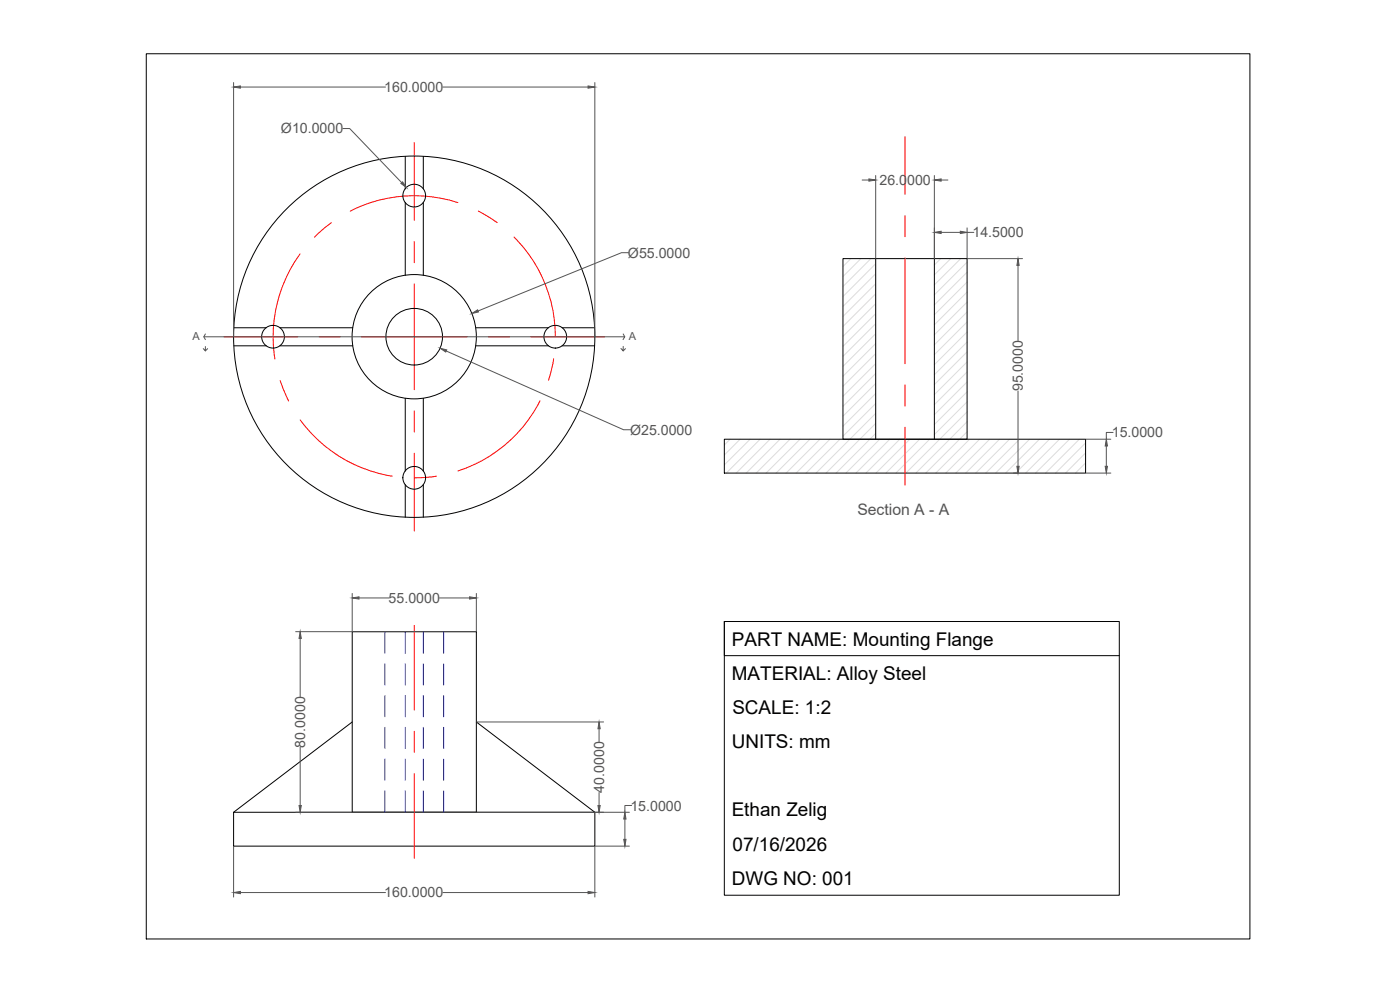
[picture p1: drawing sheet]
<svg xmlns="http://www.w3.org/2000/svg" width="420mm" height="297mm" viewBox="0 0 420 297" stroke-linecap="round" stroke-linejoin="round" font-family="sans-serif">
<!-- layer: Center -->
<g fill="none" stroke="#f00" stroke-width=".3">
<path d="M124.3 42.8v23.3M271.6 41v17.3M90 76.2a42.3 42.3 0 0 0-7.5 31.5M99.4 66.8l-5 4.4M124.3 72.5v6.3M137.4 60.8a42.1 42.1 0 0 0-32.3 2.6M143.6 63.3l5.6 3.5M154.3 71.1a42.2 42.2 0 0 1 12.4 29.9M271.6 64.7v6.3M271.6 77.4v31.7M124.3 85.2v31.7M67.2 101h22.2"/>
<path d="M84.1 114.2l2.5 6.1M95.8 101h6.3M108.5 101h31.7M146.6 101h6.3M159.3 101h22.1M166.2 107.7l-1.6 6.4M271.6 115.5v6.3M90.1 126a42.3 42.3 0 0 0 27.6 16.9M124.3 123.3v6.3M124.3 136v23.3M162.1 120.2a42.1 42.1 0 0 1-24.6 21.1M271.6 128.2v17.4"/>
<path d="M131 142.9l-6.6 .5M124.3 187.7v25.4M124.3 219.4v6.4M124.3 232.1v25.5"/>
</g>
<!-- layer: Object -->
<g fill="none" stroke="#000" stroke-width=".3">
<path d="M121.6 46.9v9.8M127 46.9v9.8M121.6 60.7v21.9M127 60.7v21.9M253 77.6h37.2v54.2h-37.2zM262.8 77.6v54.2M280.4 77.6v54.2M70.2 98.3h9.7M84 98.3h21.9M142.7 98.3h21.9M168.7 98.3h9.8M70.2 103.8h9.7"/>
<path d="M84 103.8h21.9M121.6 119.5v21.9M127 119.5v21.9M142.7 103.8h21.9M168.7 103.8h9.8M217.4 131.8h108.4v10.1h-108.4zM121.6 145.4v9.8M127 145.4v9.8M105.7 189.5h37.3v54.2h-37.3zM105.7 216.6l-35.6 27.1M143 216.6l35.5 27.1M70.1 243.7h108.4v10.2h-108.4z"/>
<circle cx="124.3" cy="58.7" r="3.4"/>
<circle cx="81.9" cy="101" r="3.4"/>
<circle cx="124.3" cy="101" r="54.2"/>
<circle cx="124.3" cy="101" r="18.6"/>
<circle cx="124.3" cy="101" r="8.5"/>
<circle cx="166.6" cy="101" r="3.4"/>
<circle cx="124.3" cy="143.4" r="3.4"/>
</g>
<!-- layer: Hidden -->
<g fill="none" stroke="#00f" stroke-width=".3">
<path d="M115.5 189.5v6.5M115.5 199.2v6.3M121.6 189.5v6.5M121.6 199.2v6.3M127 189.5v6.5M127 199.2v6.3M133.1 189.5v6.5M133.1 199.2v6.3M115.5 208.7v6.4M115.5 218.2v6.4M121.6 208.7v6.4M121.6 218.2v6.4"/>
<path d="M127 208.7v6.4M127 218.2v6.4M133.1 208.7v6.4M133.1 218.2v6.4M115.5 227.8v6.3M115.5 237.3v6.4M121.6 227.8v6.3M121.6 237.3v6.4M127 227.8v6.3M127 237.3v6.4M133.1 227.8v6.3M133.1 237.3v6.4"/>
</g>
<!-- layer: Dimension -->
<g fill="none" stroke="#545454" stroke-width=".3">
<path d="M70.1 24.8v76.2M72.1 26.1h43.6M102.9 38.6h2l15.7 16.2M132.9 26.1h43.6M178.5 24.8v76.2M124.2 58.7h.2M124.3 58.7v.1M258.7 54h2.1M262.8 52.7v24.8M280.4 52.7v24.8M282.4 54h2.1M188.6 75.8h-2.1l-43 17.5"/>
<path d="M282.4 69.7h5.8M290.2 68.4v9.1M290.2 69.7h2.1M290.3 77.6h16.6M305.5 79.6v22.6M61.2 101h126.3l-.5 .9M61.6 100.2l-.4 .8 .4 .9M61.6 104v1.3l-.6-.7M62.3 104.6l-.7 .7M124.2 101h.2M124.3 101v.1M133.9 105.3l53.3 23.6h2"/>
<path d="M187 103.9v1.4l-.6-.7M187 100.2l.5 .8M187.7 104.6l-.7 .7M305.5 117.3v22.6M325.9 131.8h7.5M332 133.8v6.1M334.1 129.8h-2.1v2M304.2 141.9h1.2M325.9 141.9h7.5M105.7 178.1v11.3M107.7 179.4h9.1M131.9 179.4h9"/>
<path d="M143 178.1v11.3M88.7 189.5h54.2M90.1 191.6v17.4M143 216.6h38.1M179.8 218.7v3.8M90.1 224.2v17.5M179.8 237.8v3.9M70.1 254v15.2M88.7 243.7h54.2M143 243.7h45.9M178.5 254v15.2M178.6 253.9h10.3"/>
<path d="M187.5 245.7v6.1M189.6 241.7h-2.1v2M72.1 267.8h43.6M132.9 267.8h43.6"/>
</g>
<!-- layer: Hatch -->
<g fill="none" stroke="#dcdcdc" stroke-width=".3">
<path d="M255.4 77.6l-2.4 2.4M258.4 77.6l-5.4 5.4M261.4 77.6l-8.4 8.4M262.8 79.1l-9.8 9.9M282.3 77.6l-1.9 1.9M285.3 77.6l-4.9 4.9M288.3 77.6l-7.9 7.9M290.2 78.7l-9.8 9.8M262.8 82.1l-9.8 9.8M262.8 85.1l-9.8 9.9M262.8 88.1l-9.8 9.9M262.8 91.1l-9.8 9.8"/>
<path d="M262.8 94.1l-9.8 9.8M262.8 97.1l-9.8 9.8M290.2 81.7l-9.8 9.8M290.2 84.6l-9.8 9.8M290.2 87.6l-9.8 9.9M290.2 90.6l-9.8 9.9M290.2 93.6l-9.8 9.9M290.2 96.6l-9.8 9.8M290.2 99.6l-9.8 9.8M262.8 100.1l-9.8 9.8M262.8 103.1l-9.8 9.8M262.8 106.1l-9.8 9.8"/>
<path d="M262.8 109.1l-9.8 9.8M262.8 112.1l-9.8 9.8M262.8 115.1l-9.8 9.8M262.8 118.1l-9.8 9.8M290.2 102.6l-9.8 9.8M290.2 105.6l-9.8 9.8M290.2 108.6l-9.8 9.8M290.2 111.6l-9.8 9.8M290.2 114.6l-9.8 9.8M290.2 117.6l-9.8 9.8M219.1 131.8l-1.7 1.7M222.1 131.8l-4.7 4.7"/>
<path d="M225.1 131.8l-7.7 7.7M228.1 131.8l-10.1 10.1M231.1 131.8l-10.2 10.1M234.1 131.8l-10.2 10.1M237.1 131.8l-10.2 10.1M240.1 131.8l-10.2 10.1M243.1 131.8l-10.2 10.1M246.1 131.8l-10.2 10.1M249.1 131.8l-10.2 10.1M252.1 131.8l-10.2 10.1M262.8 121.1l-9.8 9.8M262.8 124l-17.9 17.9"/>
<path d="M262.8 127l-14.9 14.9M262.8 130l-11.9 11.9M264 131.8l-10.1 10.1M267 131.8l-10.1 10.1M270 131.8l-10.1 10.1M273.1 131.8l-10.2 10.1M276 131.8l-10.1 10.1M279 131.8l-10.1 10.1M290.2 123.6l-18.3 18.3M290.2 126.5l-15.3 15.4M290.2 129.5l-12.4 12.4M290.2 120.6l-9.8 9.8"/>
<path d="M291 131.8l-10.2 10.1M294 131.8l-10.2 10.1M297 131.8l-10.1 10.1M300 131.8l-10.2 10.1M303 131.8l-10.2 10.1M306 131.8l-10.2 10.1M309 131.8l-10.2 10.1M312 131.8l-10.2 10.1M315 131.8l-10.2 10.1M318 131.8l-10.2 10.1M321 131.8l-10.2 10.1M323.9 131.8l-10.1 10.1"/>
<path d="M325.8 132.9l-9 9M325.8 135.9l-6 6M325.8 138.9l-3.1 3M325.8 141.9h.1"/>
</g>
<!-- layer: Dimension -->
<g fill="#545454" stroke="#545454" stroke-width=".3">
<path d="M120.3 55l.5-.4 1.2 1.7z"/>
<path d="M70.1 26.1l2-.3v.7z"/>
<path d="M176.5 25.8l2 .3-2 .4z"/>
<path d="M141.6 94.1l1.7-1.1 .3 .6z"/>
<path d="M132.1 104.5l2 .5-.3 .6z"/>
<path d="M70.1 267.8l2-.3v.6z"/>
<path d="M176.5 267.5l2 .3-2 .3z"/>
<path d="M187.2 251.8h.7l-.4 2.1z"/>
<path d="M187.5 243.7l.4 2h-.7z"/>
<path d="M89.7 241.7h.7l-.3 2z"/>
<path d="M90.1 189.5l.3 2.1h-.7z"/>
<path d="M105.7 179.4l2-.3v.6z"/>
<path d="M140.9 179.1l2.1 .3-2.1 .3z"/>
<path d="M179.5 241.7h.6l-.3 2z"/>
<path d="M179.8 216.6l.3 2.1h-.6z"/>
<path d="M331.7 139.9h.7l-.4 2z"/>
<path d="M332 131.8l.4 2h-.7z"/>
<path d="M305.2 139.9h.7l-.4 2z"/>
<path d="M305.5 77.6l.4 2h-.7z"/>
<path d="M280.4 69.7l2-.3v.7z"/>
<path d="M288.2 69.4l2 .3-2 .4z"/>
<path d="M260.8 53.7l2 .3-2 .4z"/>
<path d="M280.4 54l2-.3v.7z"/>
</g>
<!-- layer: Title Block -->
<path d="M43.9 16.1h331.2v265.6h-331.2zM217.4 186.5h118.5v82.1h-118.5zM217.4 186.5v10.2h118.5" fill="none" stroke="#000" stroke-width=".3"/>
<g font-size="5.7">
<text x="219.6" y="193.8">PART NAME: Mounting Flange</text>
<text x="219.6" y="204">MATERIAL: Alloy Steel</text>
<text x="219.8" y="214.3">SCALE: 1:2</text>
<text x="219.6" y="224.6">UNITS: mm</text>
<text x="219.6" y="244.9">Ethan Zelig</text>
<text x="219.8" y="255.2">07/16/2026</text>
<text x="219.6" y="265.5">DWG NO: 001</text>
</g>
<text font-size="4.7" fill="#545454" x="257.3" y="154.6">Section A - A</text>
<g font-size="4.3" fill="#545454">
<text x="115.3" y="27.6">160.0000</text>
<text x="84.3" y="40">Ø10.0000</text>
<text x="263.9" y="55.5">26.0000</text>
<text x="291.8" y="71.2">14.5000</text>
<text x="188.5" y="77.3">Ø55.0000</text>
<text x="307" y="117.4" transform="rotate(-90 307 117.4)">95.0000</text>
<text x="189.1" y="130.4">Ø25.0000</text>
<text x="333.7" y="131.2">15.0000</text>
<text x="116.6" y="180.9">55.0000</text>
<text x="91.6" y="224.3" transform="rotate(-90 91.6 224.3)">80.0000</text>
<text x="181.3" y="237.8" transform="rotate(-90 181.3 237.8)">40.0000</text>
<text x="189.2" y="243.2">15.0000</text>
<text x="115.3" y="269.3">160.0000</text>
</g>
<g font-size="3.3" fill="#545454">
<text x="57.8" y="101.9">A</text>
<text x="188.7" y="102">A</text>
</g>
</svg>
